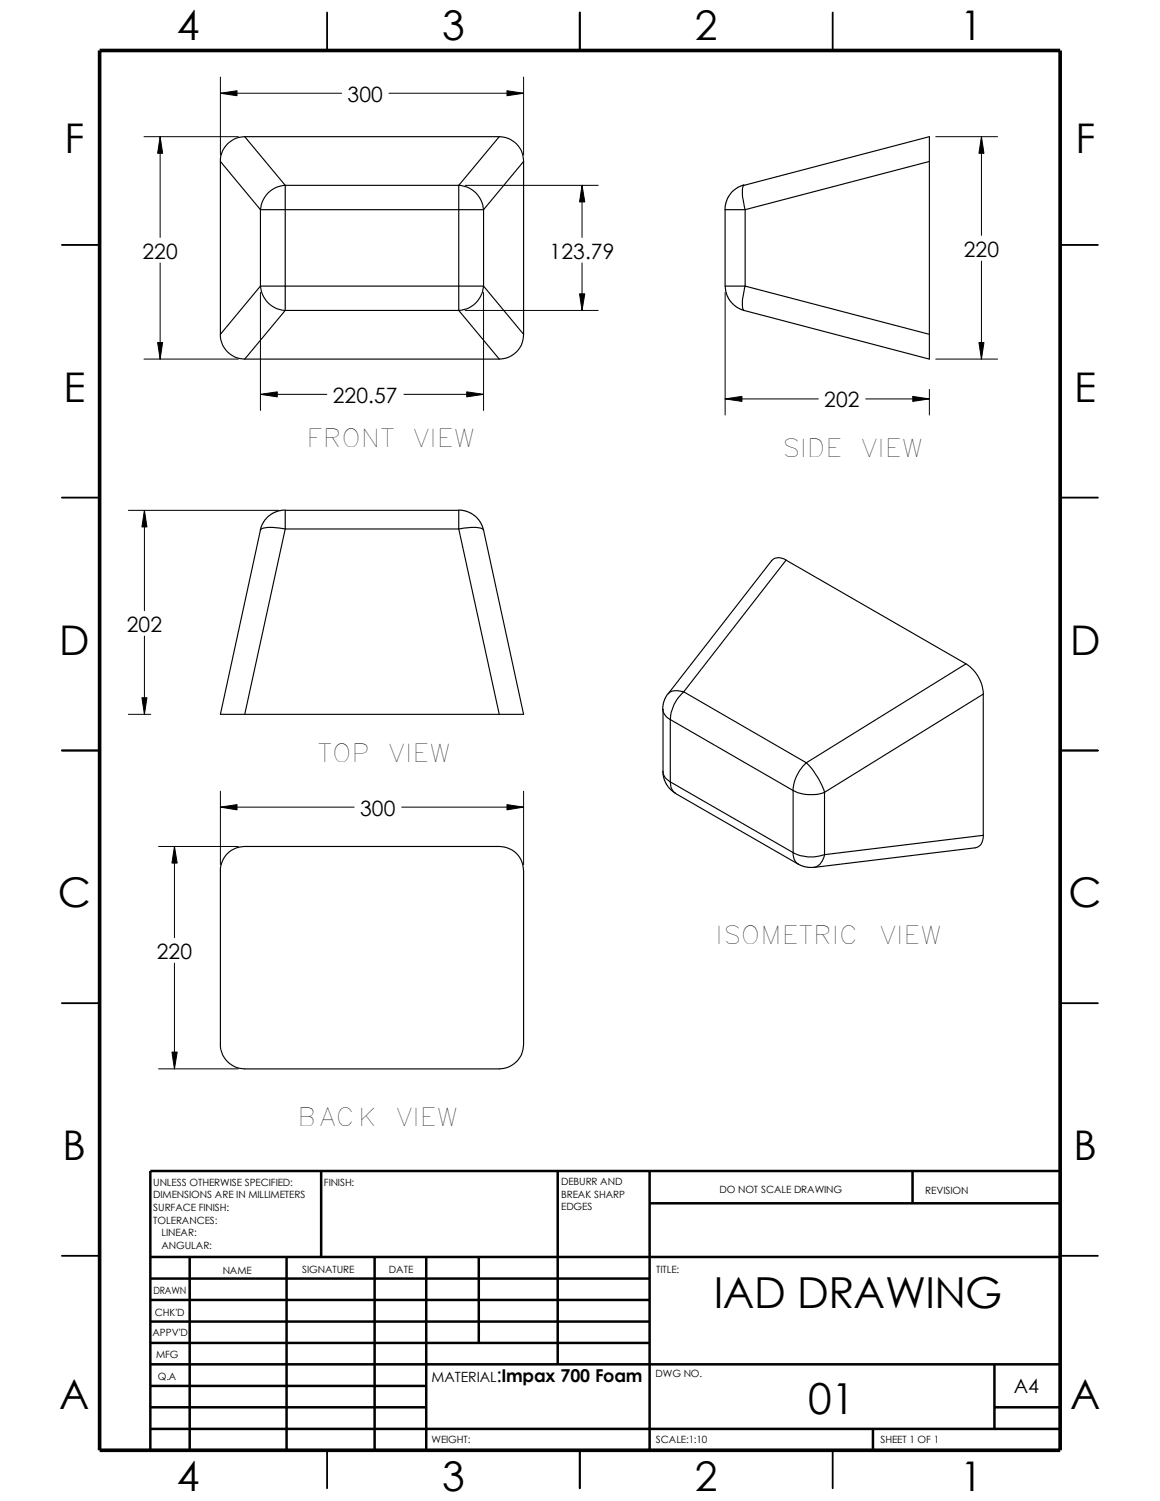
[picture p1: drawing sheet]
<svg xmlns="http://www.w3.org/2000/svg" width="216mm" height="279mm" viewBox="0 0 216 279" stroke-linecap="round" stroke-linejoin="round" font-family="sans-serif">
<g fill="none" stroke="#000" stroke-width=".34">
<path d="M60.9 2.3v7.1M107.9 2.3v7.1M155 2.3v7.1M11.5 45.6h7M197.3 45.6h7M11.5 92.6h7M197.3 92.6h7M11.5 139.7h7M197.3 139.7h7M11.5 186.7h7M197.3 186.7h7M11.5 233.8h7"/>
<path d="M197.3 233.8h7M60.9 270v7M107.9 270v7M155 270v7"/>
</g>
<g fill="none" stroke="#000" stroke-width=".47">
<path d="M59.8 218v16M103.8 218v36M120.9 218v52M169.8 218v6M197.3 218h-169.3v52M28 234h169.3M28 238h92.9M35.3 234v36M53.3 234v36M69.7 234v36M79.3 234v36M89.1 234v16"/>
<path d="M120.9 224h76.4M28 250h92.9M28 246h92.9M28 242h92.9M28 258h51.3M28 254h169.3M185.1 254v12M28 266h169.3M28 262h51.3M162.5 266v4M185.1 262h12.2"/>
</g>
<path d="M18.5 9.4h178.8v260.6h-178.8z" fill="none" stroke="#000" stroke-width=".68" stroke-linecap="butt"/>
<g fill="none" stroke="#000" stroke-width=".21">
<path d="M41 30.1l7.5 8.9M41 30.1v32.1M45.6 25.4a4.6 4.6 0 0 0-4.6 4.7M45.6 25.4l7.5 9.1M45.6 25.4h47.3M48.5 39h41.5M48.5 39v14.3M53.1 34.5a4.9 4.9 0 0 0-4.6 4.5M53.1 34.5v23.3M53.1 34.5h32.3M85.4 34.5a4.9 4.9 0 0 1 4.6 4.5M85.4 34.5v23.3"/>
<path d="M90 39v14.3M92.9 25.4a4.6 4.6 0 0 1 4.6 4.7M92.9 25.4l-7.5 9.1M97.5 30.1l-7.5 8.9M97.5 30.1v32.1M135 39v14.3h3.7M135 39h3.7M138.4 34.4l-1.4 .7-1.3 1.3-.6 1.2-.1 1.4M138.7 39l-.2-.9a6.1 6.1 0 0 1-.1-3.6l34.6-9.1v41.4l-34.5-9M138.7 39v14.3M173 30.1l-34.3 8.9M48.5 53.3a4.9 4.9 0 0 0 4.6 4.5"/>
<path d="M48.5 53.3h41.5M48.5 53.3l-7.5 8.9M53.1 57.8h32.3M53.1 57.8l-7.5 9M85.4 57.8l7.5 9M90 53.3a4.9 4.9 0 0 1-4.6 4.5M90 53.3l7.5 8.9M135 53.3l.2 1.4 .6 1.2 1.1 1.2 1.6 .7M138.7 53.3l-.2 .9a6.1 6.1 0 0 0-.1 3.5l.1 .1M138.7 53.3l34.3 8.9M41 62.2a4.6 4.6 0 0 0 4.6 4.6M45.6 66.8h47.3"/>
<path d="M97.5 62.2a4.6 4.6 0 0 1-4.6 4.6M48.5 98.7l-7.5 34.3h4.6M53.1 98.5l-.5-.1a7.4 7.4 0 0 0-4 .1l-.1 .2M53.1 95l-1.5 .2-1.6 .9-1.1 1.3-.4 1.3M53.1 98.5v-3.5h32.3v3.5M53.1 98.5l-7.5 34.5M53.1 98.5h32.3M85.4 98.5l.5-.1a7.4 7.4 0 0 1 3.9 .1l.2 .2M85.4 95l1.4 .2 1.6 .9 1.1 1.3 .5 1.3M85.4 98.5l7.5 34.5M90 98.7l7.5 34.3h-51.9M146.3 104.3a2 2 0 0 0-2.7 .1l-19.2 24.7"/>
<path d="M146.3 104.3l-19 24.5M146.3 104.3l33.5 19.3M124.4 129.1l-.8 1.4-.2 1.5M124.8 133.9l-1-.7-.3-.6-.1-.6v11.6M124.8 133.9l22.8 13.3M124.8 133.9v11.6M127.3 128.8a2.86 2.86 0 0 0-2.9 .3M127.3 128.8a7.3 7.3 0 0 0-2.5 5.1M127.3 128.8l22.8 13.2M179.8 123.6a7.1 7.1 0 0 1 3.2 5.6M179.8 123.6l-29.7 18.4M183 129.2l-29.5 18.3"/>
<path d="M183 129.2v26.3M42.3 158.9l.8-.7 .9-.4 1.6-.2h47.3a4.5 4.5 0 0 1 4.6 4.6v32.2a4.6 4.6 0 0 1-4.6 4.6h-47.3a4.6 4.6 0 0 1-4.6-4.6v-32.8l.4-1.5zM123.4 143.6l.2 1.3 .4 1.1 1 1.2 .7 .5M123.4 143.6l.1 .6 .3 .6 1 .7M124.8 145.5a2.51 2.51 0 0 0 .9 2.2l22.9 13.2M124.8 145.5l22.8 13.2M147.6 158.7a2.26 2.26 0 0 0 1 2.2M147.6 147.2a7.4 7.4 0 0 0 5.9 .3M147.6 158.7a7.2 7.2 0 0 0 5.9 .4M147.6 147.2v11.5M150.1 142a14 14 0 0 1 3.4 5.5M150.1 142a7.5 7.5 0 0 0-2.5 5.2"/>
<path d="M153.5 147.5v11.6M183 155.5a1.94 1.94 0 0 1-1.5 2.3l-30 3.7a2.6 2.6 0 0 0 2-2.4M183 155.5l-29.5 3.6M148.6 160.9l1.5 .5h1.4"/>
</g>
<g fill="none" stroke="#000" stroke-width=".19">
<path d="M41 17.4l3.1-.5v.9zM41 14.4v14.5M41 17.4h22.6M72.4 17.4h25.1M94.4 16.9l3.1 .5-3.1 .4zM97.5 14.4v14.5M26.8 25.4h17.6M29.8 25.4l.5 3.1h-1zM29.8 25.4v18.8M86.6 34.5h24.7M108.3 34.5l.5 3.1h-.9zM108.3 34.5v9.7"/>
<path d="M174.2 25.4h11.5M182.7 25.4l.4 3.1h-.9zM182.7 25.4v18.4M29.8 48.9v17.9M48.5 54.4v22M86.6 57.8h24.7M90 54.4v22M107.9 54.7h.9l-.5 3.1zM108.3 48.9v8.9M135 54.4v22.9M182.7 48.6v18.2M26.8 66.8h17.6"/>
<path d="M29.3 63.8h1l-.5 3zM48.5 73.4l3.1-.5v1zM48.5 73.4h12.3M75.2 73.4h14.8M86.9 72.9l3.1 .5-3.1 .5zM135 74.3l3.1-.5v.9zM135 74.3h17.3M161.1 74.3h11.9M169.9 73.8l3.1 .5-3.1 .4zM173 72.5v4.8M174.2 66.8h11.5M182.2 63.8h.9l-.4 3z"/>
<path d="M23.9 95h28M26.9 95l.4 3.1h-.9zM26.9 95v18.7M26.9 118.4v14.6M23.9 133h4.2M26.4 129.9h.9l-.4 3.1zM29.5 157.6h14.9M32.5 157.6l.5 3.1h-1zM32.5 157.6v16.9M41 150.2l3.1-.4v.9zM41 147.3v13.7M41 150.2h24.9"/>
<path d="M74.8 150.2h22.7M94.4 149.8l3.1 .4-3.1 .5zM97.5 147.3v13.7M32.5 179.3v19.7M29.5 199h14.9M32 195.8h1l-.5 3.2z"/>
</g>
<g fill="#000">
<path d="M41 17.4l3.1-.5v.9zM94.4 16.9l3.1 .5-3.1 .4zM29.8 25.4l.5 3.1h-1zM108.3 34.5l.5 3.1h-.9zM182.7 25.4l.4 3.1h-.9zM107.9 54.7h.9l-.5 3.1zM29.3 63.8h1l-.5 3zM48.5 73.4l3.1-.5v1zM86.9 72.9l3.1 .5-3.1 .5zM135 74.3l3.1-.5v.9zM169.9 73.8l3.1 .5-3.1 .4zM182.2 63.8h.9l-.4 3z"/>
<path d="M26.9 95l.4 3.1h-.9zM26.4 129.9h.9l-.4 3.1zM32.5 157.6l.5 3.1h-1zM41 150.2l3.1-.4v.9zM94.4 149.8l3.1 .4-3.1 .5zM32 195.8h1l-.5 3.2z"/>
</g>
<g font-size="8">
<text x="132.9" y="243.4">IAD DRAWING</text>
<text x="150.4" y="263.1">01</text>
</g>
<g font-size="7.6">
<text x="32.9" y="7.5">4</text>
<text x="82.3" y="7.5">3</text>
<text x="129.3" y="7.5">2</text>
<text x="178.7" y="7.5">1</text>
<text x="12" y="28.5">F</text>
<text x="200.2" y="28.5">F</text>
<text x="11.8" y="74.8">E</text>
<text x="199.9" y="74.8">E</text>
<text x="11" y="121.9">D</text>
<text x="199.2" y="121.9">D</text>
<text x="10.8" y="168.9">C</text>
<text x="198.9" y="168.9">C</text>
<text x="11.6" y="215.9">B</text>
<text x="199.8" y="215.9">B</text>
<text x="11" y="262.3">A</text>
<text x="199.2" y="262.3">A</text>
<text x="32.9" y="277.5">4</text>
<text x="82.3" y="277.5">3</text>
<text x="129.3" y="277.5">2</text>
<text x="178.7" y="277.5">1</text>
</g>
<g font-size="4.6">
<text x="57.1" y="83.1">FRONT</text>
<text x="77" y="83.1">VIEW</text>
<text x="145.5" y="85.1">SIDE</text>
<text x="160.3" y="85.1">VIEW</text>
<text x="59.1" y="141.8">TOP</text>
<text x="72.4" y="141.8">VIEW</text>
<text x="133.2" y="175.7">ISOMETRIC</text>
<text x="163.8" y="175.7">VIEW</text>
<text x="55.4" y="209.6">BACK</text>
<text x="73.8" y="209.6">VIEW</text>
</g>
<g font-size="3.9">
<text x="64.7" y="18.9">300</text>
<text x="179.4" y="47.8">220</text>
<text x="26.5" y="48.1">220</text>
<text x="102.3" y="48.1">123.79</text>
<text x="61.9" y="75">220.57</text>
<text x="153.4" y="75.8">202</text>
<text x="23.6" y="117.6">202</text>
<text x="67" y="151.8">300</text>
<text x="29.2" y="178.5">220</text>
</g>
<g font-size="3.6">
<text x="92.4" y="257.3">:Impax 700 Foam</text>
<text x="188.7" y="259.2">A4</text>
</g>
<text font-size="2.6" x="80.3" y="257.3">MATERIAL</text>
<g font-size="1.9">
<text x="28.5" y="220.7">UNLESS OTHERWISE SPECIFIED:</text>
<text x="60.3" y="220.7">FINISH:</text>
<text x="104.4" y="220.6">DEBURR AND</text>
<text x="133.9" y="222">DO NOT SCALE DRAWING</text>
<text x="28.5" y="223.1">DIMENSIONS ARE IN MILLIMETERS</text>
<text x="28.5" y="225.4">SURFACE FINISH:</text>
<text x="28.5" y="227.8">TOLERANCES:</text>
<text x="104.4" y="225.3">EDGES</text>
<text x="104.4" y="223">BREAK SHARP</text>
<text x="172.2" y="222.2">REVISION</text>
<text x="30.1" y="232.5">ANGULAR:</text>
<text x="30.1" y="230.1">LINEAR:</text>
<text x="41.4" y="237.1">NAME</text>
<text x="56.2" y="237">SIGNATURE</text>
<text x="72.4" y="237">DATE</text>
<text x="122.1" y="237">TITLE:</text>
<text x="28.6" y="241">DRAWN</text>
<text x="28.8" y="244.9">CHK'D</text>
<text x="28.4" y="248.8">APPV'D</text>
<text x="29" y="252.9">MFG</text>
<text x="29.4" y="256.8">Q.A</text>
<text x="122" y="256.4">DWG NO.</text>
<text x="80.3" y="268.6">WEIGHT:</text>
<text x="122.1" y="268.7">SCALE:1:10</text>
<text x="163.9" y="268.7">SHEET 1 OF 1</text>
</g>
</svg>
